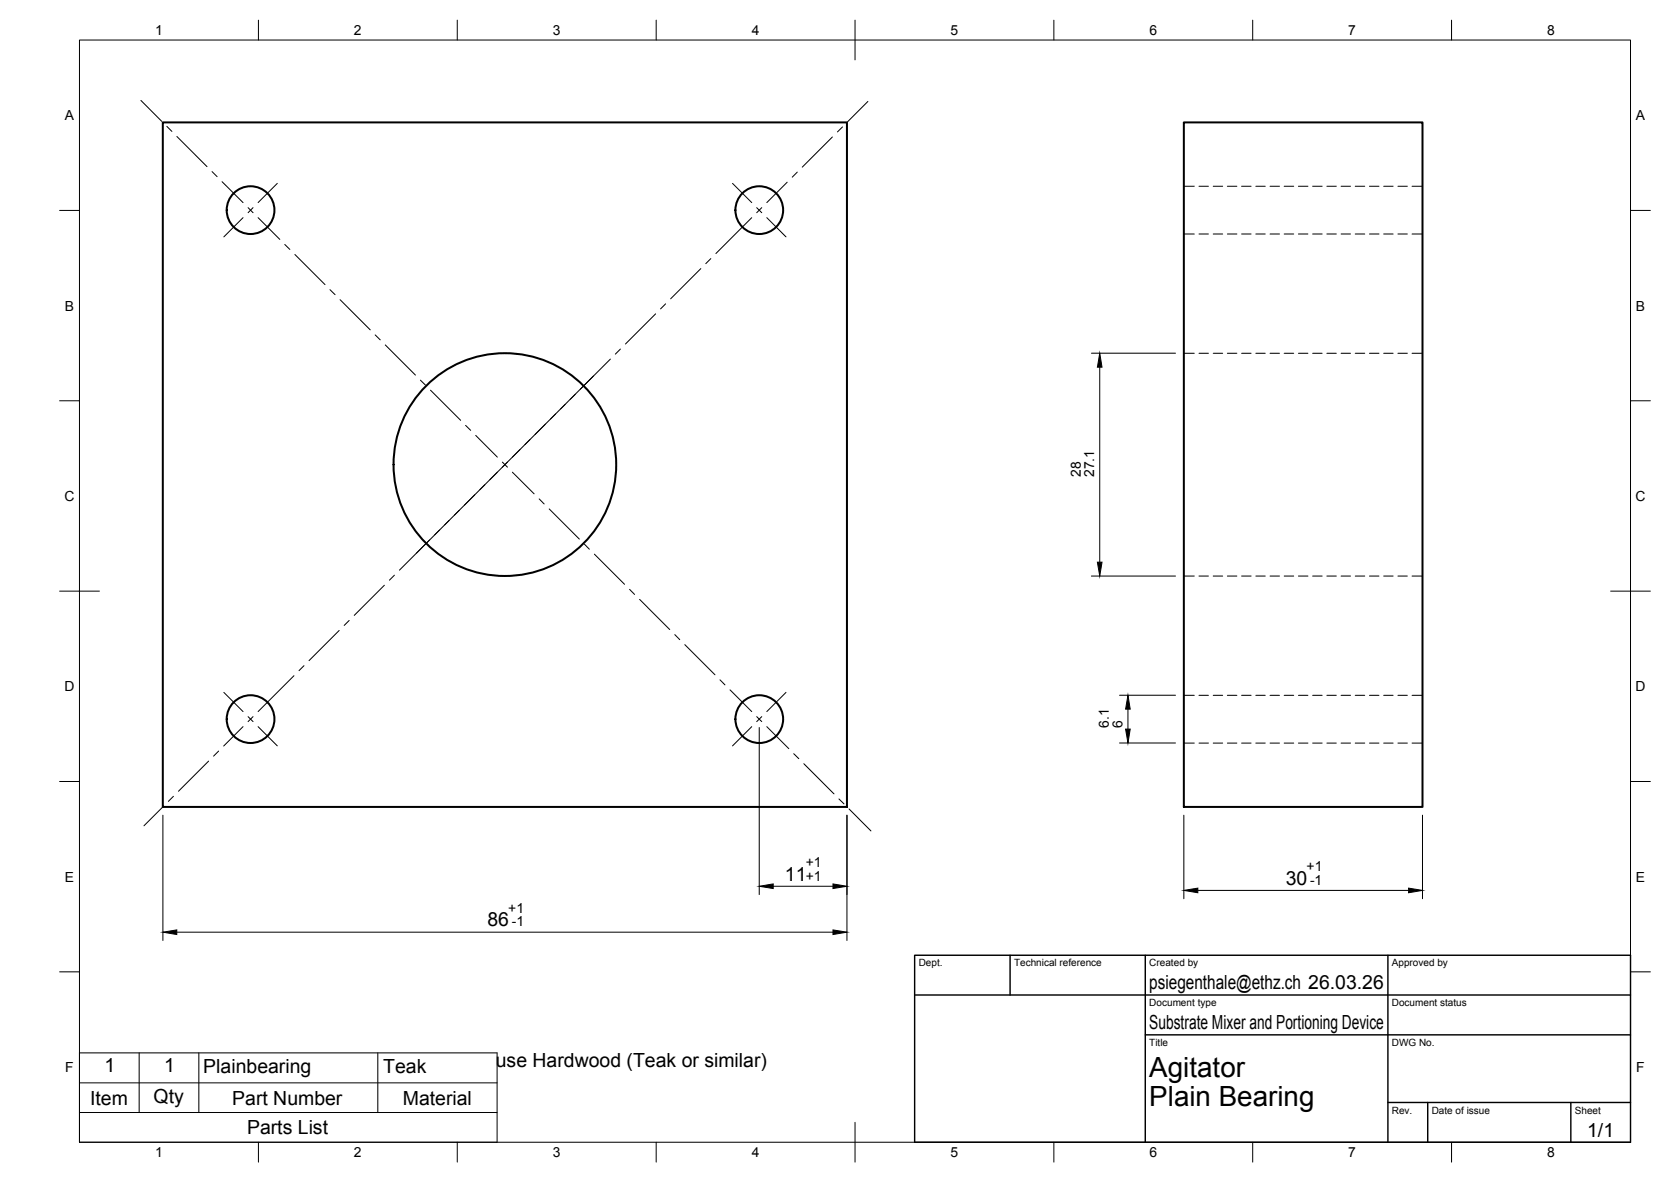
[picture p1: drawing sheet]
<svg xmlns="http://www.w3.org/2000/svg" width="420mm" height="297mm" viewBox="0 0 420 297" stroke-linecap="round" stroke-linejoin="round" font-family="sans-serif">
<g fill="none" stroke="#000" stroke-width=".51">
<path d="M40.9 30.8h172.1v172h-172.1zM297.7 30.8h60v172h-60z"/>
<circle cx="63" cy="52.8" r="6"/>
<circle cx="190.9" cy="52.8" r="6"/>
<circle cx="127" cy="116.8" r="28"/>
<circle cx="63" cy="180.7" r="6"/>
<circle cx="190.9" cy="180.7" r="6"/>
</g>
<g fill="none" stroke="#000" stroke-width=".25">
<path d="M20 10.1h390v276.9h-390zM65 5.1v5M115 5.1v5M165 5.1v5M215 5.1v10M265 5.1v5M315 5.1v5M365 5.1v5M35.4 25.2l5.3 5.3M42 31.8l1.2 1.2M44.5 34.3l7.5 7.6M209.3 34.4l-7.6 7.6"/>
<path d="M211.8 31.9l-1.2 1.3M218.2 25.5l-5.1 5.1M15 52.9h5M53.3 43.1l1.3 1.3M55.8 45.7l5.3 5.2M61.1 54.7l-4.8 4.8M62.4 52.2l1.2 1.3M63.6 52.2l-1.2 1.3M64.9 54.7l5.5 5.5M69.7 46.1l-4.8 4.8M184.2 46.1l4.8 4.8M189 54.7l-9 9"/>
<path d="M190.3 52.2l1.2 1.3M191.5 52.2l-1.2 1.3M192.8 54.7l4.8 4.8M197.9 45.8l-5.1 5.1M200.5 43.3l-1.3 1.2M297.7 58.8h2.6M297.7 46.8h2.6M301.5 58.8h2.3M301.5 46.8h2.3M305.1 58.8h2.3M305.1 46.8h2.3M308.6 58.8h2.4"/>
<path d="M308.6 46.8h2.4M312.2 58.8h2.4M312.2 46.8h2.4M315.8 58.8h2.3M315.8 46.8h2.3M319.3 58.8h2.4M319.3 46.8h2.4M322.9 58.8h2.4M322.9 46.8h2.4M326.5 58.8h2.4M326.5 46.8h2.4M330.1 58.8h2.3"/>
<path d="M330.1 46.8h2.3M333.6 58.8h2.4M333.6 46.8h2.4M337.2 58.8h2.4M337.2 46.8h2.4M340.8 58.8h2.4M340.8 46.8h2.4M344.3 58.8h2.4M344.3 46.8h2.4M347.9 58.8h2.4M347.9 46.8h2.4M351.5 58.8h2.4"/>
<path d="M351.5 46.8h2.4M355 58.8h2.7M355 46.8h2.7M410 52.9h5M71.6 61.4l1.3 1.3M74.1 64l7.6 7.5M83 72.8l1.2 1.2M85.5 75.3l7.6 7.6M164.8 78.9l-7.5 7.6M167.4 76.4l-1.3 1.2M176.2 67.5l-7.6 7.6M178.7 65l-1.2 1.3"/>
<path d="M94.3 84.2l1.3 1.2M96.9 86.7l7.6 7.6M105.7 95.5l1.3 1.3M108.2 98.1l7.6 7.5M153.5 90.2l-48.8 48.8M156 87.7l-1.3 1.3M274.4 88.8h21.2M276.5 92.3v49M297.7 88.8h2.6M301.5 88.8h2.3M305.1 88.8h2.3M308.6 88.8h2.4"/>
<path d="M312.2 88.8h2.4M315.8 88.8h2.3M319.3 88.8h2.4M322.9 88.8h2.4M326.5 88.8h2.4M330.1 88.8h2.3M333.6 88.8h2.4M337.2 88.8h2.4M340.8 88.8h2.4M344.3 88.8h2.4M347.9 88.8h2.4M351.5 88.8h2.4"/>
<path d="M355 88.8h2.7M15 100.7h5M117.1 106.9l1.2 1.2M119.6 109.4l5.5 5.5M126.3 116.1l1.3 1.3M128.8 118.7l5.5 5.4M410 100.7h5M108 135.7l-7.6 7.6M135.6 125.4l1.2 1.2M138.1 127.9l7.6 7.6M146.9 136.7l1.3 1.3M149.5 139.3l7.5 7.5"/>
<path d="M15 148.6h10M85.3 158.4l-7.6 7.6M87.8 155.9l-1.2 1.3M96.6 147.1l-7.5 7.6M99.2 144.6l-1.3 1.2M158.3 148.1l1.3 1.3M160.8 150.6l7.6 7.6M169.7 159.5l1.2 1.2M274.4 144.8h21.2M297.7 144.8h2.6M301.5 144.8h2.3M305.1 144.8h2.3"/>
<path d="M308.6 144.8h2.4M312.2 144.8h2.4M315.8 144.8h2.3M319.3 144.8h2.4M322.9 144.8h2.4M326.5 144.8h2.4M330.1 144.8h2.3M333.6 144.8h2.4M337.2 144.8h2.4M340.8 144.8h2.4M344.3 144.8h2.4M347.9 144.8h2.4"/>
<path d="M351.5 144.8h2.4M355 144.8h2.7M405 148.6h10M56.3 174l4.8 4.8M73.9 169.8l-9 9M76.4 167.3l-1.2 1.2M172.2 162l7.6 7.6M181 170.8l1.3 1.3M183.6 173.4l5.4 5.4M197.6 174l-4.8 4.8M281.5 174.7h14.1M283.6 178.2v5"/>
<path d="M297.7 174.7h2.6M301.5 174.7h2.3M305.1 174.7h2.3M308.6 174.7h2.4M312.2 174.7h2.4M315.8 174.7h2.3M319.3 174.7h2.4M322.9 174.7h2.4M326.5 174.7h2.4M330.1 174.7h2.3M333.6 174.7h2.4M337.2 174.7h2.4"/>
<path d="M340.8 174.7h2.4M344.3 174.7h2.4M347.9 174.7h2.4M351.5 174.7h2.4M355 174.7h2.7M15 196.4h5M52.5 191.3l-7.6 7.5M55 188.8l-1.3 1.2M61.1 182.6l-4.9 4.9M62.4 180.1l1.2 1.2M63.6 180.1l-1.2 1.2M64.9 182.6l4.8 4.8"/>
<path d="M189 182.6l-4.8 4.8M190.3 180.1l1.2 1.2M190.9 182.8v42M191.5 180.1l-1.2 1.2M192.8 182.6l5.5 5.5M199.6 189.4l1.3 1.3M202.1 191.9l7.6 7.6M281.5 186.7h14.1M297.7 186.7h2.6M301.5 186.7h2.3M305.1 186.7h2.3M308.6 186.7h2.4"/>
<path d="M312.2 186.7h2.4M315.8 186.7h2.3M319.3 186.7h2.4M322.9 186.7h2.4M326.5 186.7h2.4M330.1 186.7h2.3M333.6 186.7h2.4M337.2 186.7h2.4M340.8 186.7h2.4M344.3 186.7h2.4M347.9 186.7h2.4M351.5 186.7h2.4"/>
<path d="M355 186.7h2.7M410 196.4h5M41 204.9v31.5M41.1 202.6l-4.9 4.9M43.6 200.1l-1.3 1.3M210.9 200.8l1.3 1.2M213 204.9v31.5M213.5 203.3l5.5 5.5M297.7 204.9v21M357.7 204.9v21M44.4 234.3h165M194.4 222.7h15"/>
<path d="M301.2 223.8h53M15 244.2h5M410 244.2h5M20 279.6h105M20 272.1h105M35 264.6v15M50 264.6v15M95 264.6v15M20 287v-22.4h105v22.4M65 287v5M115 287v5M165 287v5"/>
<path d="M215 282.1v9.9M265 287v5M315 287v5M365 287v5"/>
</g>
<path d="M230 240.1h180v46.9h-180zM230 250h180M254 240.1v9.9M288 240.1v46.9M349 240.1v46.9M288 260.1h122M349 277.1h61M359 277.1v9.9M395 277.1v9.9" fill="none" stroke="#000" stroke-width=".36"/>
<path d="M276.5 88.8l.6 3.5h-1.2zM275.9 141.3h1.2l-.6 3.5zM283.6 174.7l.6 3.5h-1.2zM283 183.2h1.2l-.6 3.5zM41 234.3l3.4-.6v1.2zM190.9 222.7l3.5-.6v1.2zM209.4 233.7l3.6 .6-3.6 .6zM209.4 222.1l3.6 .6-3.6 .6zM297.7 223.8l3.5-.6v1.2zM354.2 223.2l3.5 .6-3.5 .6z" fill="#000" stroke="#000" stroke-width=".25"/>
<g font-size="7">
<text x="289" y="270.6">Agitator</text>
<text x="289" y="278.1">Plain Bearing</text>
</g>
<g font-size="4.9">
<text x="197.4" y="221.3">11</text>
<text x="323.3" y="222.3">30</text>
<text x="122.6" y="232.8">86</text>
<text x="289" y="248.5">psiegenthale@ethz.ch 26.03.26</text>
<text x="289" y="258.6">Substrate Mixer and Portioning Device</text>
<text x="26.3" y="269.5">1</text>
<text x="41.3" y="269.5">1</text>
<text x="51.1" y="269.6">Plainbearing</text>
<text x="96.4" y="269.6">Teak</text>
<text x="124.7" y="268.1">use Hardwood (Teak or similar)</text>
<text x="22.7" y="277.6">Item</text>
<text x="38.6" y="277.1">Qty</text>
<text x="58.4" y="277.6">Part Number</text>
<text x="101.3" y="277.6">Material</text>
<text x="62.1" y="285">Parts List</text>
<text x="399.1" y="285.7">1/1</text>
</g>
<g font-size="3.5">
<text x="39" y="8.8">1</text>
<text x="89" y="8.8">2</text>
<text x="139" y="8.8">3</text>
<text x="189" y="8.8">4</text>
<text x="239" y="8.8">5</text>
<text x="289" y="8.8">6</text>
<text x="339" y="8.8">7</text>
<text x="389" y="8.8">8</text>
<text x="16.3" y="30.2">A</text>
<text x="411.3" y="30.2">A</text>
<text x="16.3" y="78">B</text>
<text x="411.3" y="78">B</text>
<text x="271.8" y="119.9" transform="rotate(-90 271.8 119.9)">28</text>
<text x="275.1" y="119.9" transform="rotate(-90 275.1 119.9)">27.1</text>
<text x="16.2" y="125.9">C</text>
<text x="411.2" y="125.9">C</text>
<text x="16.2" y="173.7">D</text>
<text x="411.2" y="173.7">D</text>
<text x="278.8" y="182.9" transform="rotate(-90 278.8 182.9)">6.1</text>
<text x="282.2" y="182.9" transform="rotate(-90 282.2 182.9)">6</text>
<text x="16.3" y="221.6">E</text>
<text x="202.6" y="218">+1</text>
<text x="202.6" y="221.3">+1</text>
<text x="328.5" y="219">+1</text>
<text x="411.3" y="221.6">E</text>
<text x="329.4" y="222.3">-1</text>
<text x="127.8" y="229.5">+1</text>
<text x="128.7" y="232.8">-1</text>
<text x="16.4" y="269.4">F</text>
<text x="411.4" y="269.4">F</text>
<text x="39" y="290.8">1</text>
<text x="89" y="290.8">2</text>
<text x="139" y="290.8">3</text>
<text x="189" y="290.8">4</text>
<text x="239" y="290.8">5</text>
<text x="289" y="290.8">6</text>
<text x="339" y="290.8">7</text>
<text x="389" y="290.8">8</text>
</g>
<g font-size="2.5">
<text x="231" y="242.9">Dept.</text>
<text x="255" y="242.9">Technical reference</text>
<text x="289" y="242.9">Created by</text>
<text x="350" y="242.9">Approved by</text>
<text x="289" y="252.8">Document type</text>
<text x="350" y="252.8">Document status</text>
<text x="289" y="262.9">Title</text>
<text x="350" y="262.9">DWG No.</text>
<text x="350" y="279.9">Rev.</text>
<text x="360" y="279.9">Date of issue</text>
<text x="396" y="279.9">Sheet</text>
</g>
</svg>
